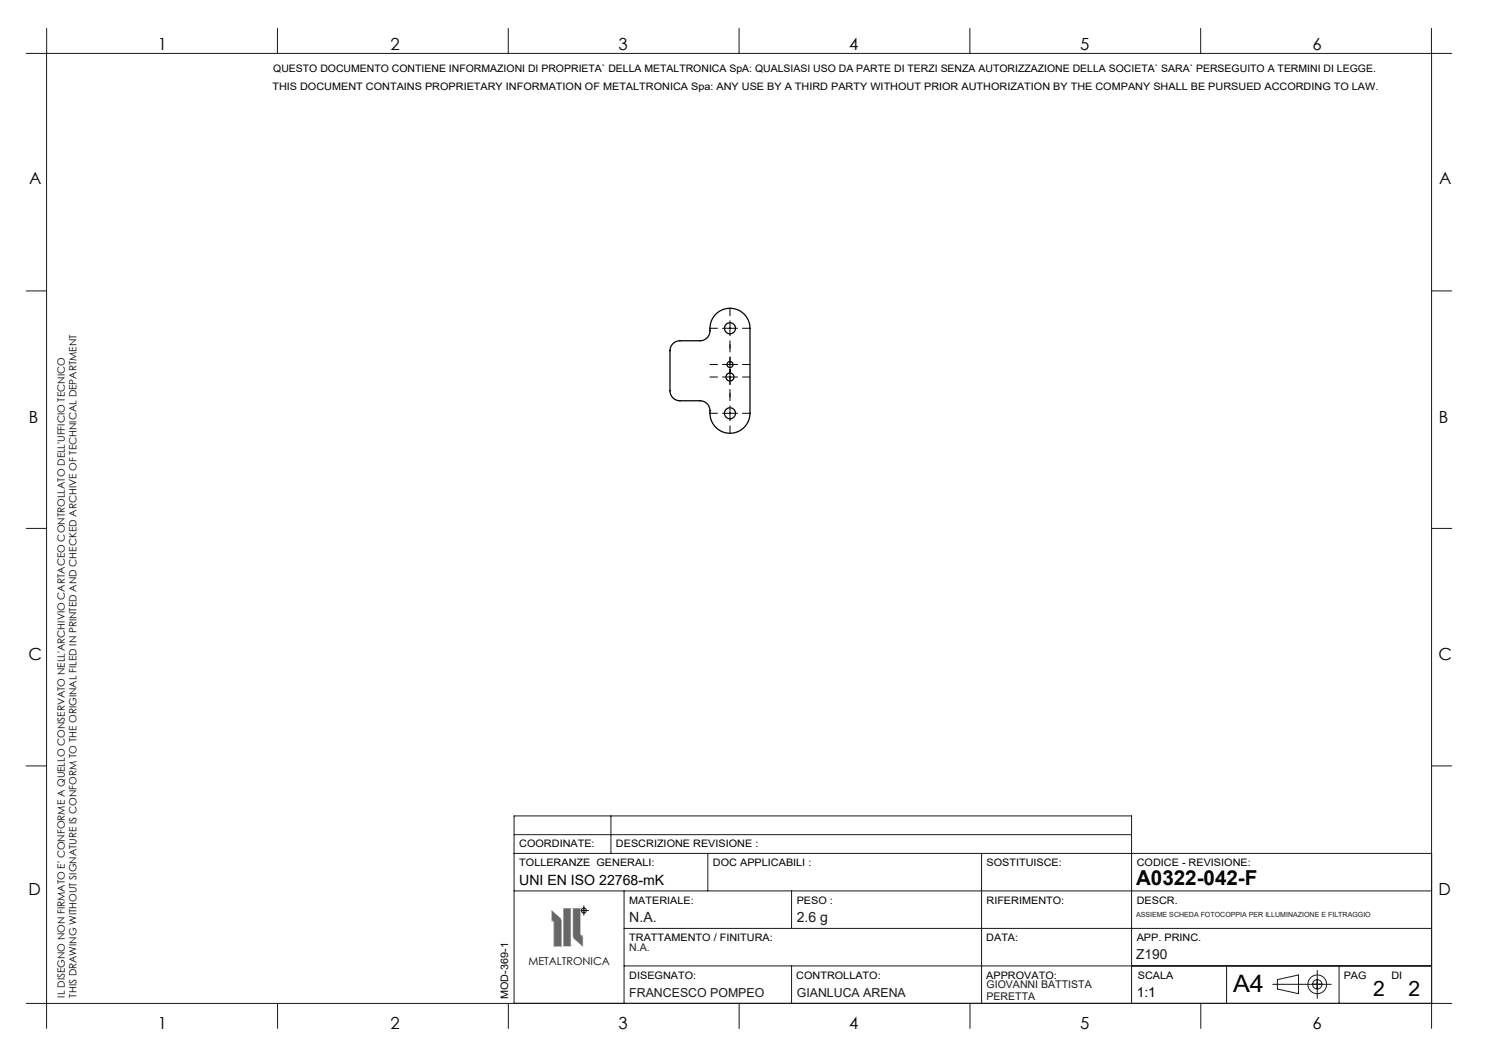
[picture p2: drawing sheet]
<svg xmlns="http://www.w3.org/2000/svg" width="297mm" height="210mm" viewBox="0 0 297 210" stroke-linecap="round" stroke-linejoin="round" font-family="sans-serif">
<g fill="none" stroke="#191924" stroke-width=".2">
<path d="M5.2 10.7h285.2M9.3 10.7v195M9.3 5.7v5M55.5 5.7v5M101.7 5.7v5M147.8 5.7v5M194 5.7v5M240.1 5.7v5M286.3 5.7v200M5.2 58.2h4.1M286.3 58.2h4.1M5.2 105.7h4.1"/>
<path d="M286.3 105.7h4.1M5.2 153.2h4.1M286.3 153.2h4.1M102.8 170.7h183.5M102.8 178.2h183.5M102.8 166.9h123.5M122.2 163.2v7.5M124.8 178.2v22.5M141.6 170.7v7.5M158.3 178.2v7.5M196.3 170.7v30M110.9 184.5v4.8"/>
<path d="M112.7 181.7h1.4M114.6 181.7h1.4M115.8 182.1h2M116.8 181.1v2M124.8 185.7h161.5M124.8 193.2h161.5M158.3 193.2v7.5M245.3 193.2v7.5M254.5 196.9h11.8M255.5 195.9l4.2-.9v3.7l-4.2-.9zM263.5 194.1v5.6M267.8 193.2v7.5"/>
<path d="M5.2 200.7h285.2M55.5 200.7v5M101.7 200.7v5M102.8 200.7v-37.5h123.5v37.5M147.8 200.7v5M194 200.7v5M240.2 200.7v5"/>
<circle cx="116.8" cy="182.1" r=".5"/>
<circle cx="263.5" cy="196.9" r="1.87"/>
<circle cx="263.5" cy="196.9" r=".94"/>
</g>
<path d="M110.3 184.3h2M110.4 182.1l1.6 1.5 .2 .4 .1 5.3h-1.4v-4.9l-.5-.4zM111.3 183.3v2M112.7 181.7h1.4v7.5h-1.4zM114.6 181.7h1.4v5.2l.5 .5v1.8l-1.6-1.4-.2-.5zM114.6 187.1h2M115.6 186.1v2" fill="none" stroke="#c0c0c0" stroke-width=".2"/>
<path d="M114.6 181.7l.1 5.6 .2 .5 1.6 1.4v-1.8l-.5-.5v-5.2zM112.7 181.7v7.5h1.4v-7.5zM110.4 182.1v1.9l.5 .4v4.9h1.4l-.1-5.3-.2-.5z" fill-rule="evenodd" fill="#6a6a6a"/>
<g fill="none" stroke="#000" stroke-width=".2" stroke-dasharray="15.2 1.3 1.3 1.3">
<path d="M143.5 65.7h-1.5M143.5 72.9h-1.5M143.5 75.4h-1.5M146 63.2v-1.5M146 68.2v1.5M146 70.4v-1.5M146 75.4v1.5M146 72.9v-1.5M146 77.9v1.5M148.5 65.7h1.5M148.5 72.9h1.5M148.5 75.4h1.5"/>
<path d="M143.5 82.7h-1.5M146 80.2v-1.5M146 85.2v1.5M148.5 82.7h1.5"/>
</g>
<path d="M144.5 65.7h3M144.5 72.9h3M144.5 75.4h3M146 64.2v3M146 71.4v5.5M144.5 82.7h3M146 81.2v3" fill="none" stroke="#000" stroke-width=".2"/>
<g fill="none" stroke="#000" stroke-width=".25">
<path d="M134.6 68.7l.5-.3 .7-.2h4.2a2.19 2.19 0 0 0 2-2.9 4 4 0 0 1 4.2-3.6 4 4 0 0 1 3.8 4v17a4 4 0 0 1-4.4 3.9 4 4 0 0 1-3.6-4.7 2 2 0 0 0-2-1.7h-4a2 2 0 0 1-2-2v-8.3l.2-.6z"/>
<circle cx="146" cy="72.9" r=".6"/>
<circle cx="146" cy="65.7" r="1.1"/>
<circle cx="146" cy="75.4" r=".8"/>
<circle cx="146" cy="82.7" r="1.1"/>
</g>
<text font-size="4.8" fill="#010000" x="246.6" y="198.5">A4</text>
<g font-size="4.2">
<text x="274.6" y="199.3">2</text>
<text x="281.7" y="199.3">2</text>
</g>
<text font-size="4.1" x="227.2" y="177">A0322-042-F</text>
<g font-size="3.3" fill="#010000">
<text x="31.6" y="10">1</text>
<text x="78.1" y="10">2</text>
<text x="123.7" y="10">3</text>
<text x="169.8" y="10">4</text>
<text x="216.1" y="10">5</text>
<text x="262.5" y="10">6</text>
<text x="5.8" y="36.8">A</text>
<text x="287.8" y="36.8">A</text>
<text x="5.8" y="84.6">B</text>
<text x="287.8" y="84.6">B</text>
<text x="5.7" y="132">C</text>
<text x="287.7" y="132">C</text>
<text x="5.7" y="179">D</text>
<text x="287.7" y="179">D</text>
<text x="31.6" y="205.7">1</text>
<text x="78.1" y="205.7">2</text>
<text x="123.7" y="205.7">3</text>
<text x="169.8" y="205.7">4</text>
<text x="216.1" y="205.7">5</text>
<text x="262.5" y="205.7">6</text>
</g>
<text font-size="2.8" x="103.9" y="176.9">UNI EN ISO 22768-mK</text>
<g font-size="2.8" fill="#191924">
<text x="125.8" y="184.4">N.A.</text>
<text x="159.3" y="184.4">2.6 g</text>
</g>
<text font-size="2.7" fill="#191924" x="227.2" y="191.7">Z190</text>
<text font-size="2.7" x="227.4" y="199.4">1:1</text>
<g font-size="2.5" fill="#191924">
<text x="125.8" y="199.4">FRANCESCO POMPEO</text>
<text x="159.4" y="199.4">GIANLUCA ARENA</text>
</g>
<text font-size="2.2" fill="#010000" x="105.7" y="192.9">METALTRONICA</text>
<g font-size="2.1" fill="#010000">
<text x="54.5" y="18">THIS DOCUMENT CONTAINS PROPRIETARY INFORMATION OF METALTRONICA Spa: ANY USE BY A THIRD PARTY WITHOUT PRIOR AUTHORIZATION BY THE COMPANY SHALL BE PURSUED ACCORDING TO LAW.</text>
<text x="54.6" y="14.5">QUESTO DOCUMENTO CONTIENE INFORMAZIONI DI PROPRIETA` DELLA METALTRONICA SpA: QUALSIASI USO DA PARTE DI TERZI SENZA AUTORIZZAZIONE DELLA SOCIETA` SARA` PERSEGUITO A TERMINI DI LEGGE.</text>
<text x="103.8" y="169.5">COORDINATE:</text>
<text x="103.9" y="173.3">TOLLERANZE GENERALI:</text>
<text x="123.2" y="169.5">DESCRIZIONE REVISIONE :</text>
<text x="142.6" y="173.3">DOC APPLICABILI :</text>
<text x="197.3" y="173.3">SOSTITUISCE:</text>
<text x="227.3" y="173.3">CODICE - REVISIONE:</text>
<text x="125.8" y="180.8">MATERIALE:</text>
<text x="159.4" y="180.8">PESO :</text>
<text x="197.3" y="180.8">RIFERIMENTO:</text>
<text x="227.3" y="180.8">DESCR.</text>
<text x="125.8" y="188.2">TRATTAMENTO / FINITURA:</text>
<text x="197.3" y="188.2">DATA:</text>
<text x="227.3" y="188.2">APP. PRINC.</text>
<text x="125.8" y="195.7">DISEGNATO:</text>
<text x="159.3" y="195.7">CONTROLLATO:</text>
<text x="197.2" y="195.7">APPROVATO:</text>
<text x="227.6" y="195.7">SCALA</text>
<text x="268.8" y="195.7">PAG</text>
<text x="278.3" y="195.7">DI</text>
<text x="101.7" y="199.8" transform="rotate(-90 101.7 199.8)">MOD-369-1</text>
</g>
<g font-size="2.1" fill="#191924">
<text x="125.8" y="190.2">N.A.</text>
<text x="197.3" y="197.5">GIOVANNI BATTISTA</text>
<text x="197.3" y="200">PERETTA</text>
</g>
<g font-size="2" fill="#010000">
<text x="12.9" y="199.5" transform="rotate(-90 12.9 199.5)">IL DISEGNO NON FIRMATO E' CONFORME A QUELLO CONSERVATO NELL'ARCHIVIO CARTACEO CONTROLLATO DELL'UFFICIO TECNICO</text>
<text x="15.3" y="199.5" transform="rotate(-90 15.3 199.5)">THIS DRAWING WITHOUT SIGNATURE IS CONFORM TO THE ORIGINAL FILED IN PRINTED AND CHECKED ARCHIVE OF TECHNICAL DEPARTMENT</text>
</g>
<text font-size="1.4" fill="#191924" x="227.2" y="183.3">ASSIEME SCHEDA FOTOCOPPIA PER ILLUMINAZIONE E FILTRAGGIO</text>
<text font-size=".7" fill="#010000" x="116.5" y="182.3">R</text>
</svg>
